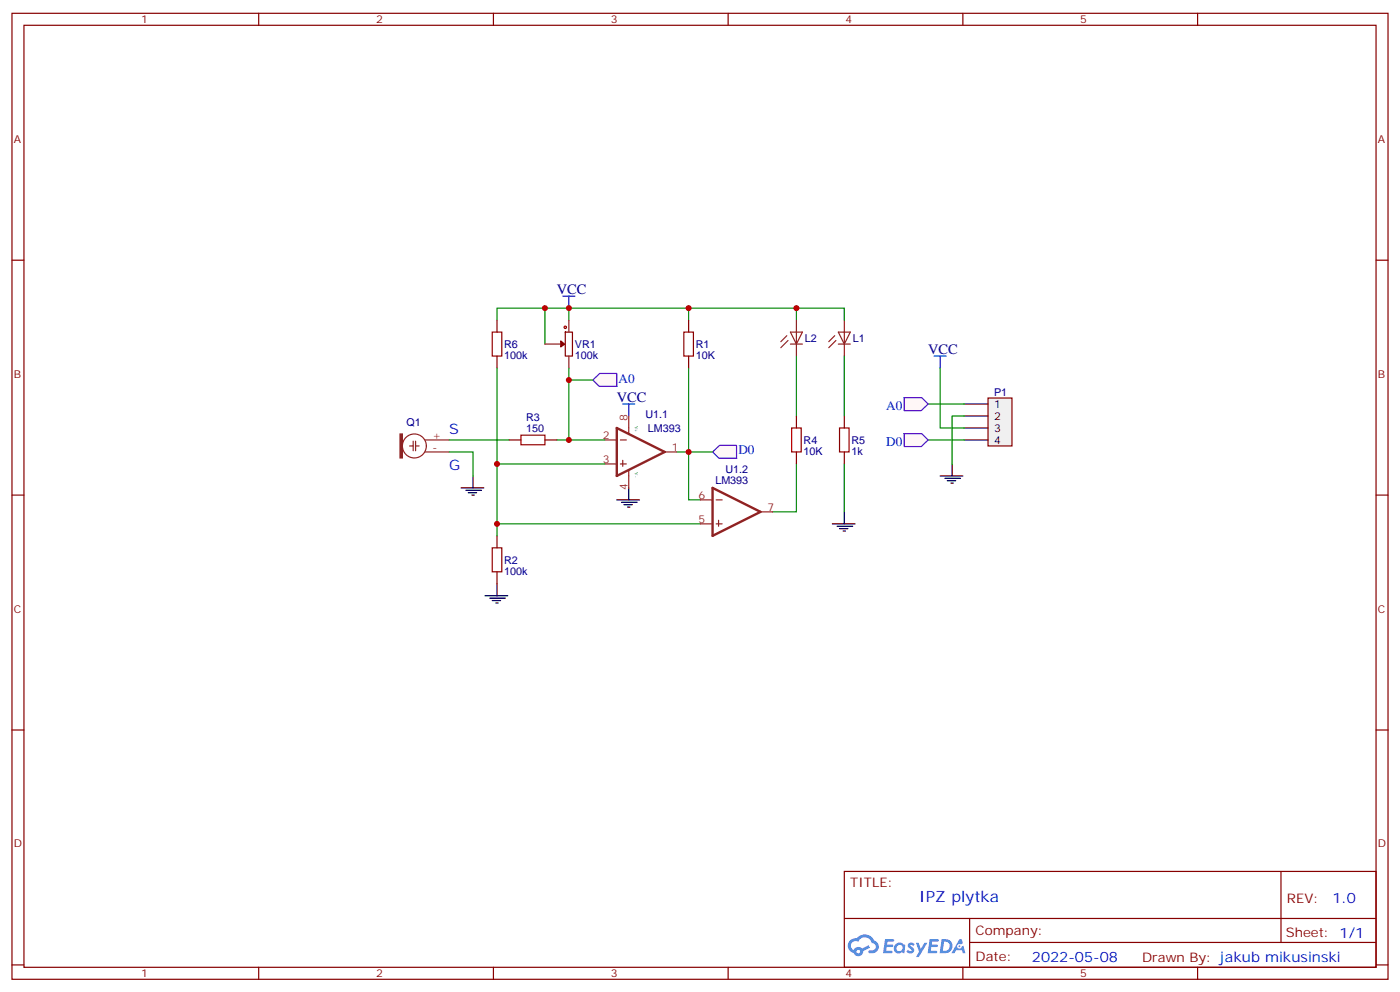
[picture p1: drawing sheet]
<svg xmlns="http://www.w3.org/2000/svg" width="412mm" height="292mm" viewBox="0 0 412 292" stroke-linecap="round" stroke-linejoin="round" font-family="sans-serif">
<g fill="none" stroke="#870000" stroke-width=".35">
<path d="M3.5 3.9h405.4v284.4h-405.4zM7.1 7.4h398.2v277.3h-398.2zM76.2 3.9v3.5M145.3 3.9v3.5M214.5 3.9v3.5M283.6 3.9v3.5M352.8 3.9v3.5M3.5 76.6h3.6M405.3 76.6h3.6M3.5 145.7h3.6M405.3 145.7h3.6M3.5 214.9h3.6"/>
<path d="M405.3 214.9h3.6M248.7 256.5h156.6v28.2h-156.6zM377.3 256.5v20.9M248.7 270.4h156.5M285.6 277.4h119.6M285.6 270.4v14.1M3.5 284h3.6M76.2 284.7v3.6M145.3 284.7v3.6M214.5 284.7v3.6M283.6 284.7v3.6M352.8 284.7v3.6"/>
<path d="M405.3 284h3.6"/>
</g>
<g fill="#5487ff">
<path d="M267.7 277.7a1.22 1.22 0 0 1 1.7 .2l-.4 .6a.47 .47 0 0 0-.3-.4 .47 .47 0 0 0-.5 .2l.1 .2a1.14 1.14 0 0 1 .8 1.8 1.14 1.14 0 0 1-1.9 0l-.2-.2 .5-.6 .7 .5a.29 .29 0 0 0 .3-.3 .29 .29 0 0 0-.2-.3 1.04 1.04 0 0 1-.6-1.7z"/>
<path d="M260.7 276.4h2.4l.3 .2-.2 .5-1.8 .1-.1 .8h1.5l.3 .4-.3 .4h-1.6l-.2 1.1h1.7l.2 .3-.2 .3-2.6 .1z"/>
<path d="M273.8 276.4h2.4l.3 .2-.1 .5-1.8 .1-.2 .8h1.6l.3 .4-.4 .4h-1.6l-.1 1.1h1.7l.2 .3-.2 .3-2.6 .1z"/>
<path d="M282.6 276.4h.7l.3 1.3-.6 .3a.69 .69 0 0 0-1 .3 .69 .69 0 0 0 .4 .9 .69 .69 0 0 0 .9-.6l.5-.2 .6 2.2h-.8l-.2-.9h-1.8l-.5 .9h-.8z"/>
<path d="M269.8 277.5h.8l.6 1.8 1.1-1.8h.9l-2.6 4.2h-.8l.9-1.5z"/>
<path d="M277.4 276.4l-.6 4.2h1.3a2.11 2.11 0 0 0 2.5-2.1 2.11 2.11 0 0 0-2.5-2.1zM278.1 277.2a1.39 1.39 0 0 1 1.7 1.4 1.39 1.39 0 0 1-1.8 1.3h-.3z"/>
<path d="M263.7 278.1a1.54 1.54 0 0 0-.1 2.1 1.54 1.54 0 0 0 2.2 .1l.6 .3 .3-2.3-.2-.3h-.4a1.49 1.49 0 0 0-2.4 .1zM264 279.1a.94 .94 0 0 1 1.8 0 .94 .94 0 0 1-1.8 0z"/>
<path d="M250.4 276.8a2.18 2.18 0 0 0 1.1 3.7 1.44 1.44 0 0 0 1.6 .9 1.44 1.44 0 0 0 1.2-1.4l2-1-.5-.8-1.9 1a1.47 1.47 0 0 0-2.4 .4 1.39 1.39 0 0 1-.7-1.9 1.39 1.39 0 0 1 2-.5 2.12 2.12 0 0 1 2.2-1.3 2.12 2.12 0 0 1 1.9 1.7 1.14 1.14 0 0 1 1.1 1.4 1.14 1.14 0 0 1-1.7 .7 .43 .43 0 0 0-.5 .4 .43 .43 0 0 0 .4 .5 1.98 1.98 0 0 0 2.5-1.2 1.98 1.98 0 0 0-1.2-2.6 3.1 3.1 0 0 0-5.3-.6l-.9 .1zM252.3 280.1a.55 .55 0 0 1 1.1 0 .55 .55 0 0 1-1.1 0z"/>
<circle cx="282.6" cy="278.5" r=".26"/>
</g>
<path d="M160.5 90.7v10.6M202.8 90.7h45.9v3.5M234.6 90.7v3.5M234.6 104.8v17.6M248.7 104.8v17.6M273.4 118.9h10.6M276.9 108.3v17.7h7.1M234.6 136.6v14.1h-7.1M248.7 136.6v14.1M273.4 129.5h10.6M284 122.4h-3.5v14.2" fill="none" stroke="#008700" stroke-width=".35"/>
<path d="M231.8 98.8l-1.8 1.8M232.8 97.8h3.6l-1.8 3.5zM234.6 94.2v10.6M245.9 98.8l-1.8 1.8M246.9 97.8h3.6l-1.8 3.5zM248.7 94.2v10.6M232.1 100.2l-2.1 2.1M232.8 101.3h3.6M246.2 100.2l-2.1 2.1M246.9 101.3h3.6" fill="none" stroke="#8c2424" stroke-width=".35"/>
<path d="M233.2 126h2.8v7h-2.8z" fill="none" stroke="#a10000" stroke-width=".35"/>
<path d="M234.6 122.4v3.6M234.6 133v3.6" fill="none" stroke="#870000" stroke-width=".35"/>
<g fill="none" stroke="#000" stroke-width=".35">
<path d="M280.5 136.6v3.5M245.2 154.2h6.7M246.6 154.9h4.6M247.3 155.6h2.5M248.4 156.3h.7M248.7 150.7v3.5M276.9 140.1h6.7M278.3 140.8h4.6M279 141.5h2.5M280.1 142.2h.7M142.9 175.4h6.7M144.3 176.1h4.6"/>
<path d="M145 176.8h2.5M146 177.5h.8M146.4 171.8v3.6"/>
</g>
<path d="M275.2 104.8h3.5M276.9 104.8v3.5" fill="none" stroke="#00f" stroke-width=".35"/>
<g fill="#fff7f7" stroke="#420aff" stroke-width=".35">
<path d="M266.3 127.7h5.3l1.8 1.8-2 1.9h-5.1z"/>
<path d="M266.3 117.1h5.3l1.8 1.8-2 2h-5.1z"/>
<path d="M174.6 111.9l2.1-2h5l.1 3.8h-5.3z"/>
</g>
<path d="M167.6 111.9h7M132.3 133h7v7.1" fill="none" stroke="#008700" stroke-width=".35"/>
<path d="M165.8 87.2h3.5M167.6 87.2v3.5" fill="none" stroke="#00f" stroke-width=".35"/>
<path d="M135.8 143.6h6.7M137.2 144.3h4.6M137.9 145h2.5M139 145.7h.7M139.3 140.1v3.5" fill="none" stroke="#000" stroke-width=".35"/>
<path d="M209.9 133l2-1.9h5.1v3.8h-5.2z" fill="#fff7f7" stroke="#420aff" stroke-width=".35"/>
<path d="M146.4 94.2v-3.5h21.2v3.5M167.6 90.7h35.2v3.5M146.4 108.3v49.4M167.6 108.3v21.2M202.8 108.3v38.8h3.6M132.3 129.5h17.6M146.4 136.6h31.8M164 129.5h14.2M199.3 133h10.6M146.4 154.2h60" fill="none" stroke="#008700" stroke-width=".35"/>
<g fill="none" stroke="#8c2424" stroke-width=".35">
<path d="M167.6 94.2v3.6M160.5 101.3h4.6M167.6 104.8v3.5M120.6 131.3h1.1M121.7 129.9v2.8M122.4 131.3h1.1M122.4 129.9v2.8M125.2 133h7.1M125.2 129.5h7.1M206.4 154.2h3.5M206.4 147.1h3.5M211 154.2h1.7"/>
<path d="M211 147.1h1.7M211.7 153.1v1.8M224 150.7h3.5"/>
<circle cx="122.1" cy="131.3" r="3.5"/>
</g>
<path d="M117.8 127.7h.7v7.1h-.7z" fill="#8c2424" stroke="#8c2424" stroke-width=".35"/>
<path d="M181.7 147.1h6.7M183.1 147.8h4.6M183.8 148.6h2.5M184.9 149.3h.7M185.2 143.6v3.5" fill="none" stroke="#000" stroke-width=".35"/>
<path d="M183.4 118.9h3.6M185.2 118.9v3.5" fill="none" stroke="#00f" stroke-width=".35"/>
<path d="M209.9 143.6l14.1 7.1-14.1 7z" fill="none" stroke="#8c2424" stroke-width=".71"/>
<g fill="none" stroke="#a10000" stroke-width=".35">
<path d="M145 97.8h2.8v7h-2.8zM201.4 97.8h2.9v7h-2.9zM153.5 128.1h7v2.8h-7zM247.3 126h2.8v7h-2.8zM145 161.3h2.8v7h-2.8z"/>
<circle cx="166.5" cy="96.3" r=".35"/>
</g>
<path d="M146.4 94.2v3.6M166.5 97.8h2.1v7h-2.1zM202.8 94.2v3.6M146.4 104.8v3.5M202.8 104.8v3.5M149.9 129.5h3.6M160.5 129.5h3.5M248.7 122.4v3.6M248.7 133v3.6M146.4 157.7v3.6M146.4 168.3v3.5" fill="none" stroke="#870000" stroke-width=".35"/>
<path d="M165.2 100.4l1.1 .9-1.1 .8z" fill="#870000" stroke="#870000" stroke-width=".35"/>
<path d="M291 117.2h7.1v14.1h-7.1z" fill="#f0f0f0" stroke="#870000" stroke-width=".35"/>
<path d="M284 118.9h7M284 122.4h7M284 126h7M284 129.5h7" fill="none" stroke="#000" stroke-width=".35"/>
<path d="M178.2 136.6h3.5M178.2 129.5h3.5M182.7 136.6h1.8M182.7 129.5h1.8M183.4 135.5v1.8M185.2 122.4v5.3M185.2 138.3v5.3M195.8 133h3.5" fill="none" stroke="#8c2424" stroke-width=".35"/>
<path d="M181.7 126l14.1 7-14.1 7.1z" fill="none" stroke="#8c2424" stroke-width=".71"/>
<g fill="#c00">
<circle cx="234.6" cy="90.7" r=".88"/>
<circle cx="202.8" cy="90.7" r=".88"/>
<circle cx="167.6" cy="90.7" r=".88"/>
<circle cx="167.6" cy="111.9" r=".88"/>
<circle cx="146.4" cy="136.6" r=".88"/>
<circle cx="202.8" cy="133" r=".88"/>
<circle cx="146.4" cy="154.2" r=".88"/>
<circle cx="167.6" cy="129.5" r=".88"/>
<circle cx="160.5" cy="90.7" r=".88"/>
</g>
<text font-size="4.6" fill="#00f" x="270.8" y="265.5">IPZ plytka</text>
<g font-size="4.2" fill="#000080">
<text x="164" y="86.5">VCC</text>
<text x="273.4" y="104.1">VCC</text>
<text x="181.7" y="118.2">VCC</text>
</g>
<g font-size="4.2" fill="#00f">
<text x="132.3" y="127.7">S</text>
<text x="132.3" y="138.3">G</text>
<text x="392.5" y="265.8">1.0</text>
<text x="304" y="283.1">2022-05-08</text>
</g>
<g font-size="3.9" fill="#00f">
<text x="182.2" y="112.6">A0</text>
<text x="261.1" y="120.7">A0</text>
<text x="261.1" y="131.3">D0</text>
<text x="217.5" y="133.8">D0</text>
</g>
<g font-size="3.9" fill="#800">
<text x="250.5" y="261.1">TITLE:</text>
<text x="379.1" y="265.8">REV:</text>
<text x="287.4" y="275.3">Company:</text>
<text x="378.7" y="275.9">Sheet: 1/1</text>
<text x="287.4" y="283">Date:</text>
<text x="336.4" y="283.1">Drawn By: jakub mikusinski</text>
</g>
<g font-size="3.2" fill="#800">
<text x="41.6" y="6.9">1</text>
<text x="110.8" y="6.9">2</text>
<text x="179.9" y="6.9">3</text>
<text x="249.1" y="6.9">4</text>
<text x="318.2" y="6.9">5</text>
<text x="4.1" y="42">A</text>
<text x="405.9" y="42">A</text>
<text x="4.1" y="111.2">B</text>
<text x="405.9" y="111.2">B</text>
<text x="4.1" y="180.3">C</text>
<text x="405.9" y="180.3">C</text>
<text x="4.1" y="249.4">D</text>
<text x="405.9" y="249.4">D</text>
<text x="41.6" y="287.7">1</text>
<text x="110.8" y="287.7">2</text>
<text x="179.9" y="287.7">3</text>
<text x="249.1" y="287.7">4</text>
<text x="318.2" y="287.7">5</text>
</g>
<g font-size="3.2" fill="#000080">
<text x="237.1" y="100.8">L2</text>
<text x="251.2" y="100.8">L1</text>
<text x="148.5" y="105.7">100k</text>
<text x="148.5" y="102.5">R6</text>
<text x="169.3" y="105.6">100k</text>
<text x="169.3" y="102.4">VR1</text>
<text x="205" y="105.8">10K</text>
<text x="205" y="102.5">R1</text>
<text x="292.8" y="116.6">P1</text>
<text x="119.7" y="125.5">Q1</text>
<text x="155" y="123.8">R3</text>
<text x="190.1" y="123.2">U1.1</text>
<text x="155" y="127">150</text>
<text x="190.9" y="127">LM393</text>
<text x="236.7" y="130.8">R4</text>
<text x="250.8" y="130.7">R5</text>
<text x="236.7" y="134">10K</text>
<text x="250.8" y="133.9">1k</text>
<text x="210.7" y="142.3">LM393</text>
<text x="213.7" y="139.2">U1.2</text>
<text x="148.5" y="166">R2</text>
<text x="148.5" y="169.3">100k</text>
</g>
<g font-size="3.2">
<text x="292.8" y="120">1</text>
<text x="292.8" y="123.5">2</text>
<text x="292.8" y="127">3</text>
<text x="292.8" y="130.6">4</text>
</g>
<g font-size="3.2" fill="#8d2323">
<text x="184.9" y="123.9" transform="rotate(-90 184.9 123.9)">8</text>
<text x="127.4" y="129.2">+</text>
<text x="177.5" y="129.2">2</text>
<text x="127.4" y="132.7">-</text>
<text x="177.5" y="136.2">3</text>
<text x="197.9" y="132.7">1</text>
<text x="184.9" y="144.2" transform="rotate(-90 184.9 144.2)">4</text>
<text x="205.8" y="146.8">6</text>
<text x="205.8" y="153.8">5</text>
<text x="226.1" y="150.3">7</text>
</g>
<g font-size="1.4" fill="#238d23">
<text x="187" y="125.3" transform="rotate(90 187 125.3)">V+</text>
<text x="187" y="139" transform="rotate(90 187 139)">V-</text>
</g>
</svg>
